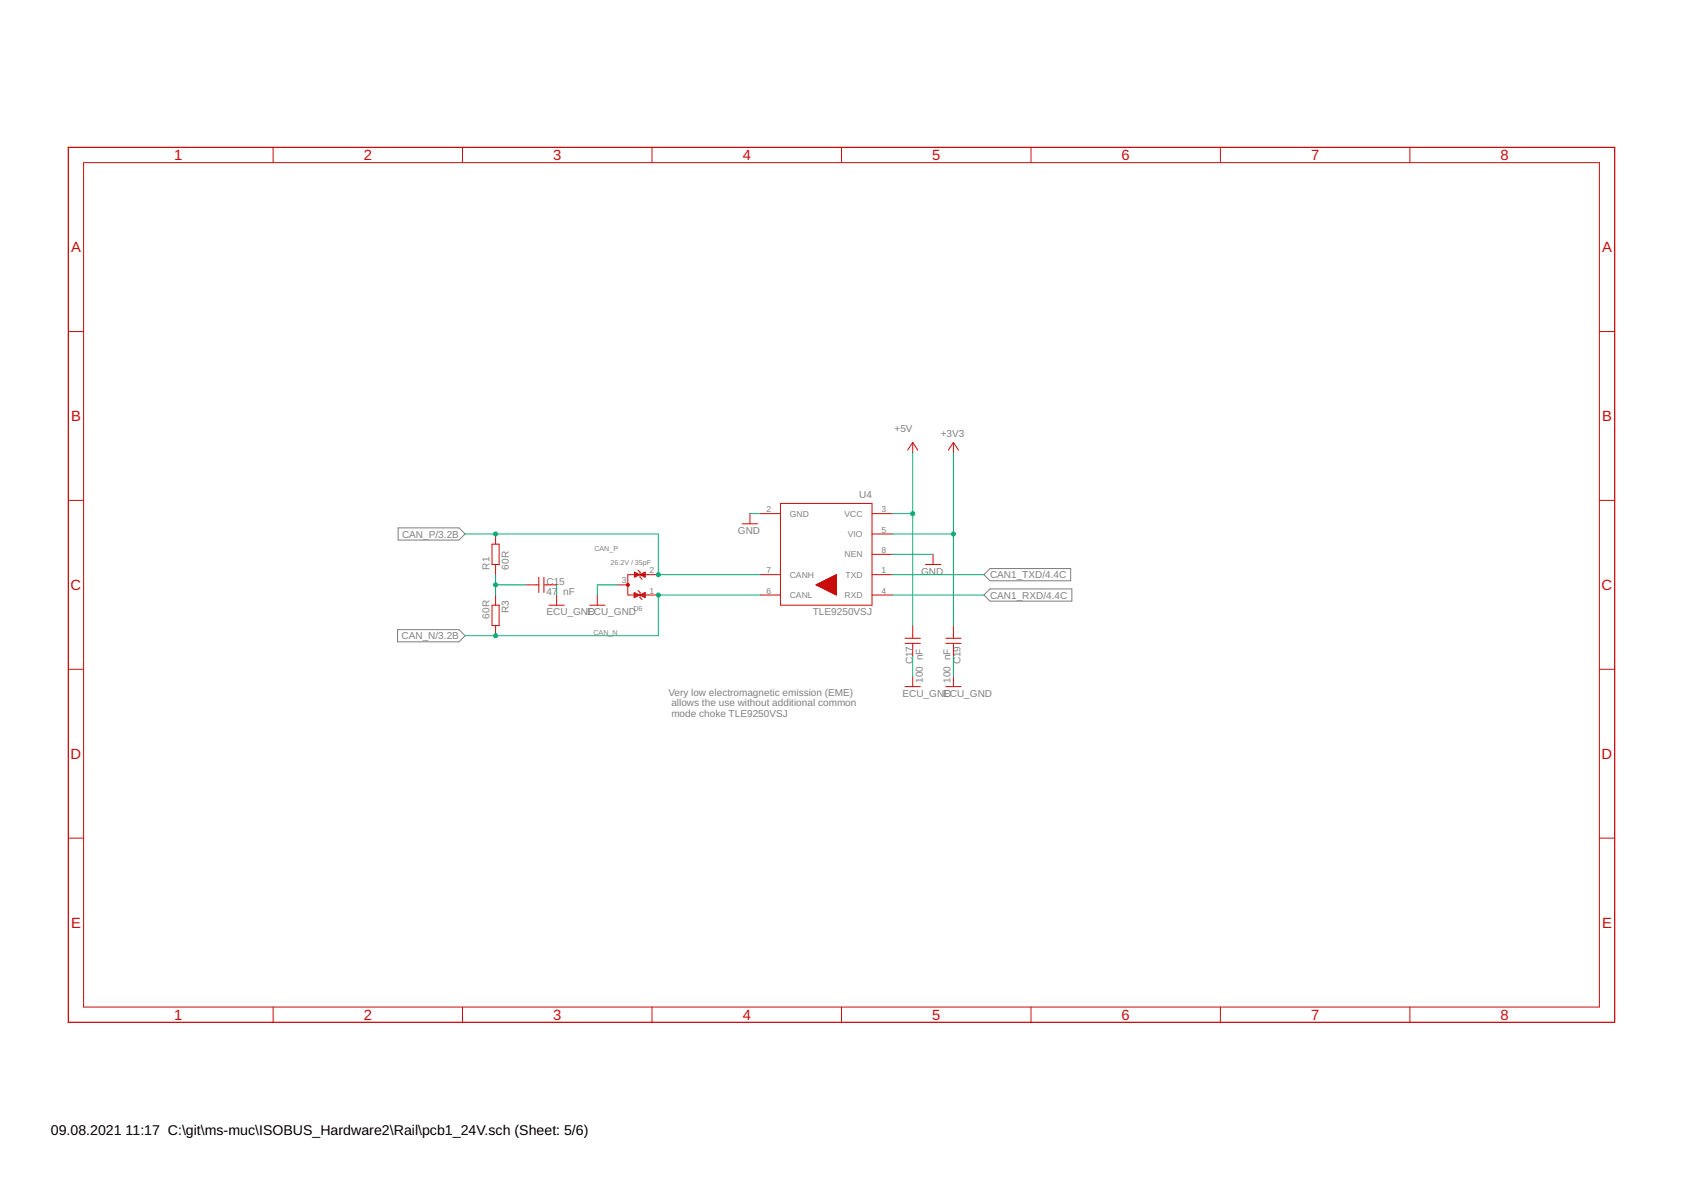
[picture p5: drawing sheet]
<svg xmlns="http://www.w3.org/2000/svg" width="420mm" height="297mm" viewBox="0 0 420 297" stroke-linecap="round" stroke-linejoin="round" font-family="sans-serif">
<path d="M99.4 131.8h15.2l1.5 1.5-1.5 1.5h-15.2zM99.3 157.2h15.3l1.5 1.5-1.5 1.5h-15.3zM245.6 143.4l1.6-1.5h20.1v3.1h-20.1zM245.6 148.5l1.6-1.5h20.4v3.1h-20.4z" fill="none" stroke="#808080" stroke-width=".25"/>
<path d="M17.1 36.8h386v218.4h-386z" fill="none" stroke="#c90d0c" stroke-width=".32"/>
<g fill="none" stroke="#c90d0c" stroke-width=".25">
<path d="M68.2 36.8v3.8M115.5 36.8v3.8M162.8 36.8v3.8M210.1 36.8v3.8M257.4 36.8v3.8M304.7 36.8v3.8M352 36.8v3.8M20.9 40.6h378.4v210.8h-378.4zM17.1 82.8h3.8M399.3 82.8h3.8M227.9 110.4l-1.3 2M227.9 110.4l1.2 2"/>
<path d="M227.9 110.4v2.6M238 110.4l1.3 2M238 110.4l-1.3 2M238 110.4v2.6M17.1 124.9h3.8M122.8 135.8h1.8v5.1h-1.8zM123.7 133.3v2.5M185.3 130.7h3.8M187.2 128.2v2.5M189.8 128.2h5M194.8 125.7h22.9v25.4h-22.9zM217.7 133.3h5.1"/>
<path d="M217.7 128.2h5.1M217.7 138.4h5.1M232.9 138.4v2.5M399.3 124.9h3.8M122.8 151.1h1.8v5h-1.8zM123.7 140.9v2.5M123.7 148.5v2.6M123.7 156.1v2.6M131.3 146h3.2M134.5 144.1v3.8M135.8 144.1v3.8M135.8 146h3.2"/>
<path d="M137.1 151.1h3.8M139 148.5v2.6M147.2 151.1h3.8M149.1 148.5v2.6M154.2 146h2.5M158.3 148.3h.8M158.3 148.1h.4M158.3 149h.4M158.3 148.8h.9M158.3 147.9l1.3 .6-1.3 .7zM158.4 143.9h.4M158.4 143.6h.9"/>
<path d="M158.4 143.2h.8M158.4 143h.3M158.4 142.8l1.3 .6-1.3 .7zM159.3 142.3l.5 .5v1.3l.5 .5M159.3 147.4l.5 .5v1.3l.5 .5M159.8 148.5l1.3-.6v1.3zM159.8 143.4l1.3-.6v1.3zM160.2 143.6h.9M160.2 148.3h.9M160.2 148.8h.9M160.3 143.2h.8M160.6 143.9h.5"/>
<path d="M160.7 148.1h.4M160.7 149h.4M160.7 143h.4M164.4 143.4h-7.7v5.1h7.7M189.8 143.4h5M189.8 148.5h5M203.7 146l5.1-2.6v5.1zM203.8 146h5M203.9 145.9h4.9M204 146.1h4.8M204 145.8h4.8M204.1 146.2h4.7"/>
<path d="M204.2 145.8h4.6M204.2 146.2h4.6M204.3 145.7h4.5M204.4 146.3h4.4M204.5 145.6h4.3M204.5 146.4h4.3M204.6 145.5h4.2M204.7 146.5h4.1M204.7 145.5h4.1M204.8 146.5h4M204.9 145.4h3.9M204.9 146.6h3.9"/>
<path d="M205 145.4h3.8M205.1 146.7h3.7M205.2 145.3h3.6M205.2 146.7h3.6M205.3 145.2h3.5M205.4 146.8h3.4M205.4 145.1h3.4M205.5 146.9h3.3M205.6 145.1h3.2M205.6 146.9h3.2M205.7 145h3.1M205.8 147h3"/>
<path d="M205.9 144.9h2.9M205.9 147.1h2.9M206 144.8h2.8M206.1 147.2h2.7M206.1 144.8h2.7M206.2 147.2h2.6M206.3 144.7h2.5M206.3 147.3h2.5M206.4 144.7h2.4M206.5 147.4h2.3M206.6 144.6h2.2M206.6 147.4h2.2"/>
<path d="M206.7 144.5h2.1M206.8 147.5h2M206.8 144.4h2M206.9 147.6h1.9M207 144.4h1.8M207 147.6h1.8M207.1 144.3h1.7M207.2 147.7h1.6M207.3 144.2h1.5M207.3 147.8h1.5M207.4 144.1h1.4M207.5 147.8h1.3"/>
<path d="M207.5 144.1h1.3M207.6 147.9h1.2M207.7 144h1.1M207.7 148h1.1M207.8 144h1M207.9 148.1h.9M208 143.9h.8M208 148.1h.8M208.1 143.8h.7M208.2 148.2h.6M208.2 143.7h.6M208.3 148.3h.5"/>
<path d="M208.4 143.7h.4M208.4 148.3h.4M208.5 143.6h.3M208.6 148.4h.2M208.7 143.5h.1M208.7 148.5h.1M208.8 143.4h.1M217.7 143.4h5.1M217.7 148.5h5.1M226 159.3h3.8M227.9 156.1v3.2M231 140.9h3.8"/>
<path d="M236.1 159.3h3.8M238 156.1v3.2M17.1 167.1h3.8M226 160.6h3.8M226 171.4h3.8M227.9 160.6v3.2M227.9 168.8v2.6M236.1 160.6h3.8M236.1 171.4h3.8M238 160.6v3.2M238 168.8v2.6M399.3 167.1h3.8"/>
<path d="M17.1 209.2h3.8M399.3 209.2h3.8M68.2 251.4v3.8M115.5 251.4v3.8M162.8 251.4v3.8M210.1 251.4v3.8M257.4 251.4v3.8M304.7 251.4v3.8M352 251.4v3.8"/>
</g>
<circle cx="156.7" cy="146" r=".38" fill="#c90d0c" stroke="#c90d0c" stroke-width=".25"/>
<g fill="none" stroke="#0dab76" stroke-width=".25">
<path d="M227.9 113v43.1M238 113v43.1M116.1 133.3h48.3v10.1h25.4M187.2 128.2h2.6M222.8 128.2h5.1M222.8 133.3h15.2M222.8 138.4h10.1M123.7 143.4v5.1M123.7 146h7.6M139 146v2.5M154.2 146h-5.1v2.5M189.8 148.5h-25.4v10.2h-48.3"/>
<path d="M222.8 143.4h22.8M222.8 148.5h22.8M227.9 163.8v5M238 163.8v5"/>
</g>
<g fill="#0dab76" stroke="#0dab76" stroke-width=".25">
<circle cx="227.9" cy="128.2" r=".51"/>
<circle cx="123.7" cy="133.3" r=".51"/>
<circle cx="164.4" cy="143.4" r=".51"/>
<circle cx="123.7" cy="158.7" r=".51"/>
<circle cx="164.4" cy="148.5" r=".51"/>
<circle cx="238" cy="133.3" r=".51"/>
<circle cx="123.7" cy="146" r=".51"/>
</g>
<g font-size="3.7" fill="#c90d0c">
<text x="43.5" y="40">1</text>
<text x="90.8" y="40">2</text>
<text x="138.1" y="40">3</text>
<text x="185.4" y="40">4</text>
<text x="232.7" y="40">5</text>
<text x="280" y="40">6</text>
<text x="327.3" y="40">7</text>
<text x="374.6" y="40">8</text>
<text x="17.7" y="63">A</text>
<text x="400" y="63">A</text>
<text x="17.7" y="105.1">B</text>
<text x="400" y="105.1">B</text>
<text x="17.6" y="147.3">C</text>
<text x="399.9" y="147.3">C</text>
<text x="17.6" y="189.4">D</text>
<text x="399.9" y="189.4">D</text>
<text x="17.7" y="231.6">E</text>
<text x="400" y="231.6">E</text>
<text x="43.5" y="254.6">1</text>
<text x="90.8" y="254.6">2</text>
<text x="138.1" y="254.6">3</text>
<text x="185.4" y="254.6">4</text>
<text x="232.7" y="254.6">5</text>
<text x="280" y="254.6">6</text>
<text x="327.3" y="254.6">7</text>
<text x="374.6" y="254.6">8</text>
</g>
<g font-size="3.5">
<text x="12.7" y="283.3">09.08.2021</text>
<text x="31.4" y="283.3">11:17 C:\git\ms-muc\ISOBUS_Hardware2\Rail\pcb1_24V.sch (Sheet: 5/6)</text>
</g>
<g font-size="2.5" fill="#808080">
<text x="223.3" y="107.9">+5V</text>
<text x="234.8" y="109.2">+3V3</text>
<text x="214.5" y="124.4">U4</text>
<text x="100.4" y="134.2">CAN_P/3.2B</text>
<text x="184.2" y="133.3">GND</text>
<text x="122.2" y="142.2" transform="rotate(-90 122.2 142.2)">R1</text>
<text x="127" y="142.2" transform="rotate(-90 127 142.2)">60R</text>
<text x="229.9" y="143.5">GND</text>
<text x="136.4" y="148.5">47</text>
<text x="136.4" y="146">C1</text>
<text x="139.6" y="146">5</text>
<text x="140.6" y="148.5">nF</text>
<text x="247.2" y="144.3">CAN1_TXD/4.4C</text>
<text x="247.2" y="149.4">CAN1_RXD/4.4C</text>
<text x="122.2" y="154.4" transform="rotate(-90 122.2 154.4)">60R</text>
<text x="127" y="153" transform="rotate(-90 127 153)">R3</text>
<text x="136.4" y="153.6">ECU_GNECU_GND</text>
<text x="146.8" y="153.6">D</text>
<text x="202.9" y="153.6">TLE9250VSJ</text>
<text x="100.3" y="159.6">CAN_N/3.2B</text>
<text x="227.9" y="165.8" transform="rotate(-90 227.9 165.8)">C17</text>
<text x="239.8" y="165.8" transform="rotate(-90 239.8 165.8)">C19</text>
<text x="166.9" y="173.7">Very low electromagnetic emission (EME)</text>
<text x="225.3" y="173.9">ECU_GNECU_GND</text>
<text x="230.4" y="170.4" transform="rotate(-90 230.4 170.4)">100 nF</text>
<text x="235.7" y="173.9">D</text>
<text x="237.3" y="170.4" transform="rotate(-90 237.3 170.4)">100 nF</text>
<text x="167.6" y="176.3">allows the use without additional common</text>
<text x="167.6" y="179">mode choke TLE9250VSJ</text>
</g>
<g font-size="2.1" fill="#808080">
<text x="191.3" y="127.9">2</text>
<text x="197.2" y="129">GND</text>
<text x="210.8" y="129">VCC</text>
<text x="220" y="127.9">3</text>
<text x="211.7" y="134.1">VIO</text>
<text x="220" y="132.9">5</text>
<text x="162.2" y="143.1">2</text>
<text x="191.3" y="143.1">7</text>
<text x="210.8" y="139.1">NEN</text>
<text x="220" y="143.1">1</text>
<text x="220" y="138">8</text>
<text x="155.2" y="145.6">3</text>
<text x="162.2" y="148.2">1</text>
<text x="191.3" y="148.2">6</text>
<text x="197.2" y="149.3">CANL</text>
<text x="197.2" y="144.2">CANH</text>
<text x="210.8" y="149.3">RXD</text>
<text x="211.1" y="144.2">TXD</text>
<text x="220" y="148.2">4</text>
</g>
<g font-size="1.8" fill="#808080">
<text x="148.4" y="137.5">CAN_P</text>
<text x="152.4" y="140.9">26.2V / 35pF</text>
<text x="158.1" y="152.4">D6</text>
<text x="148.1" y="158.4">CAN_N</text>
</g>
</svg>
